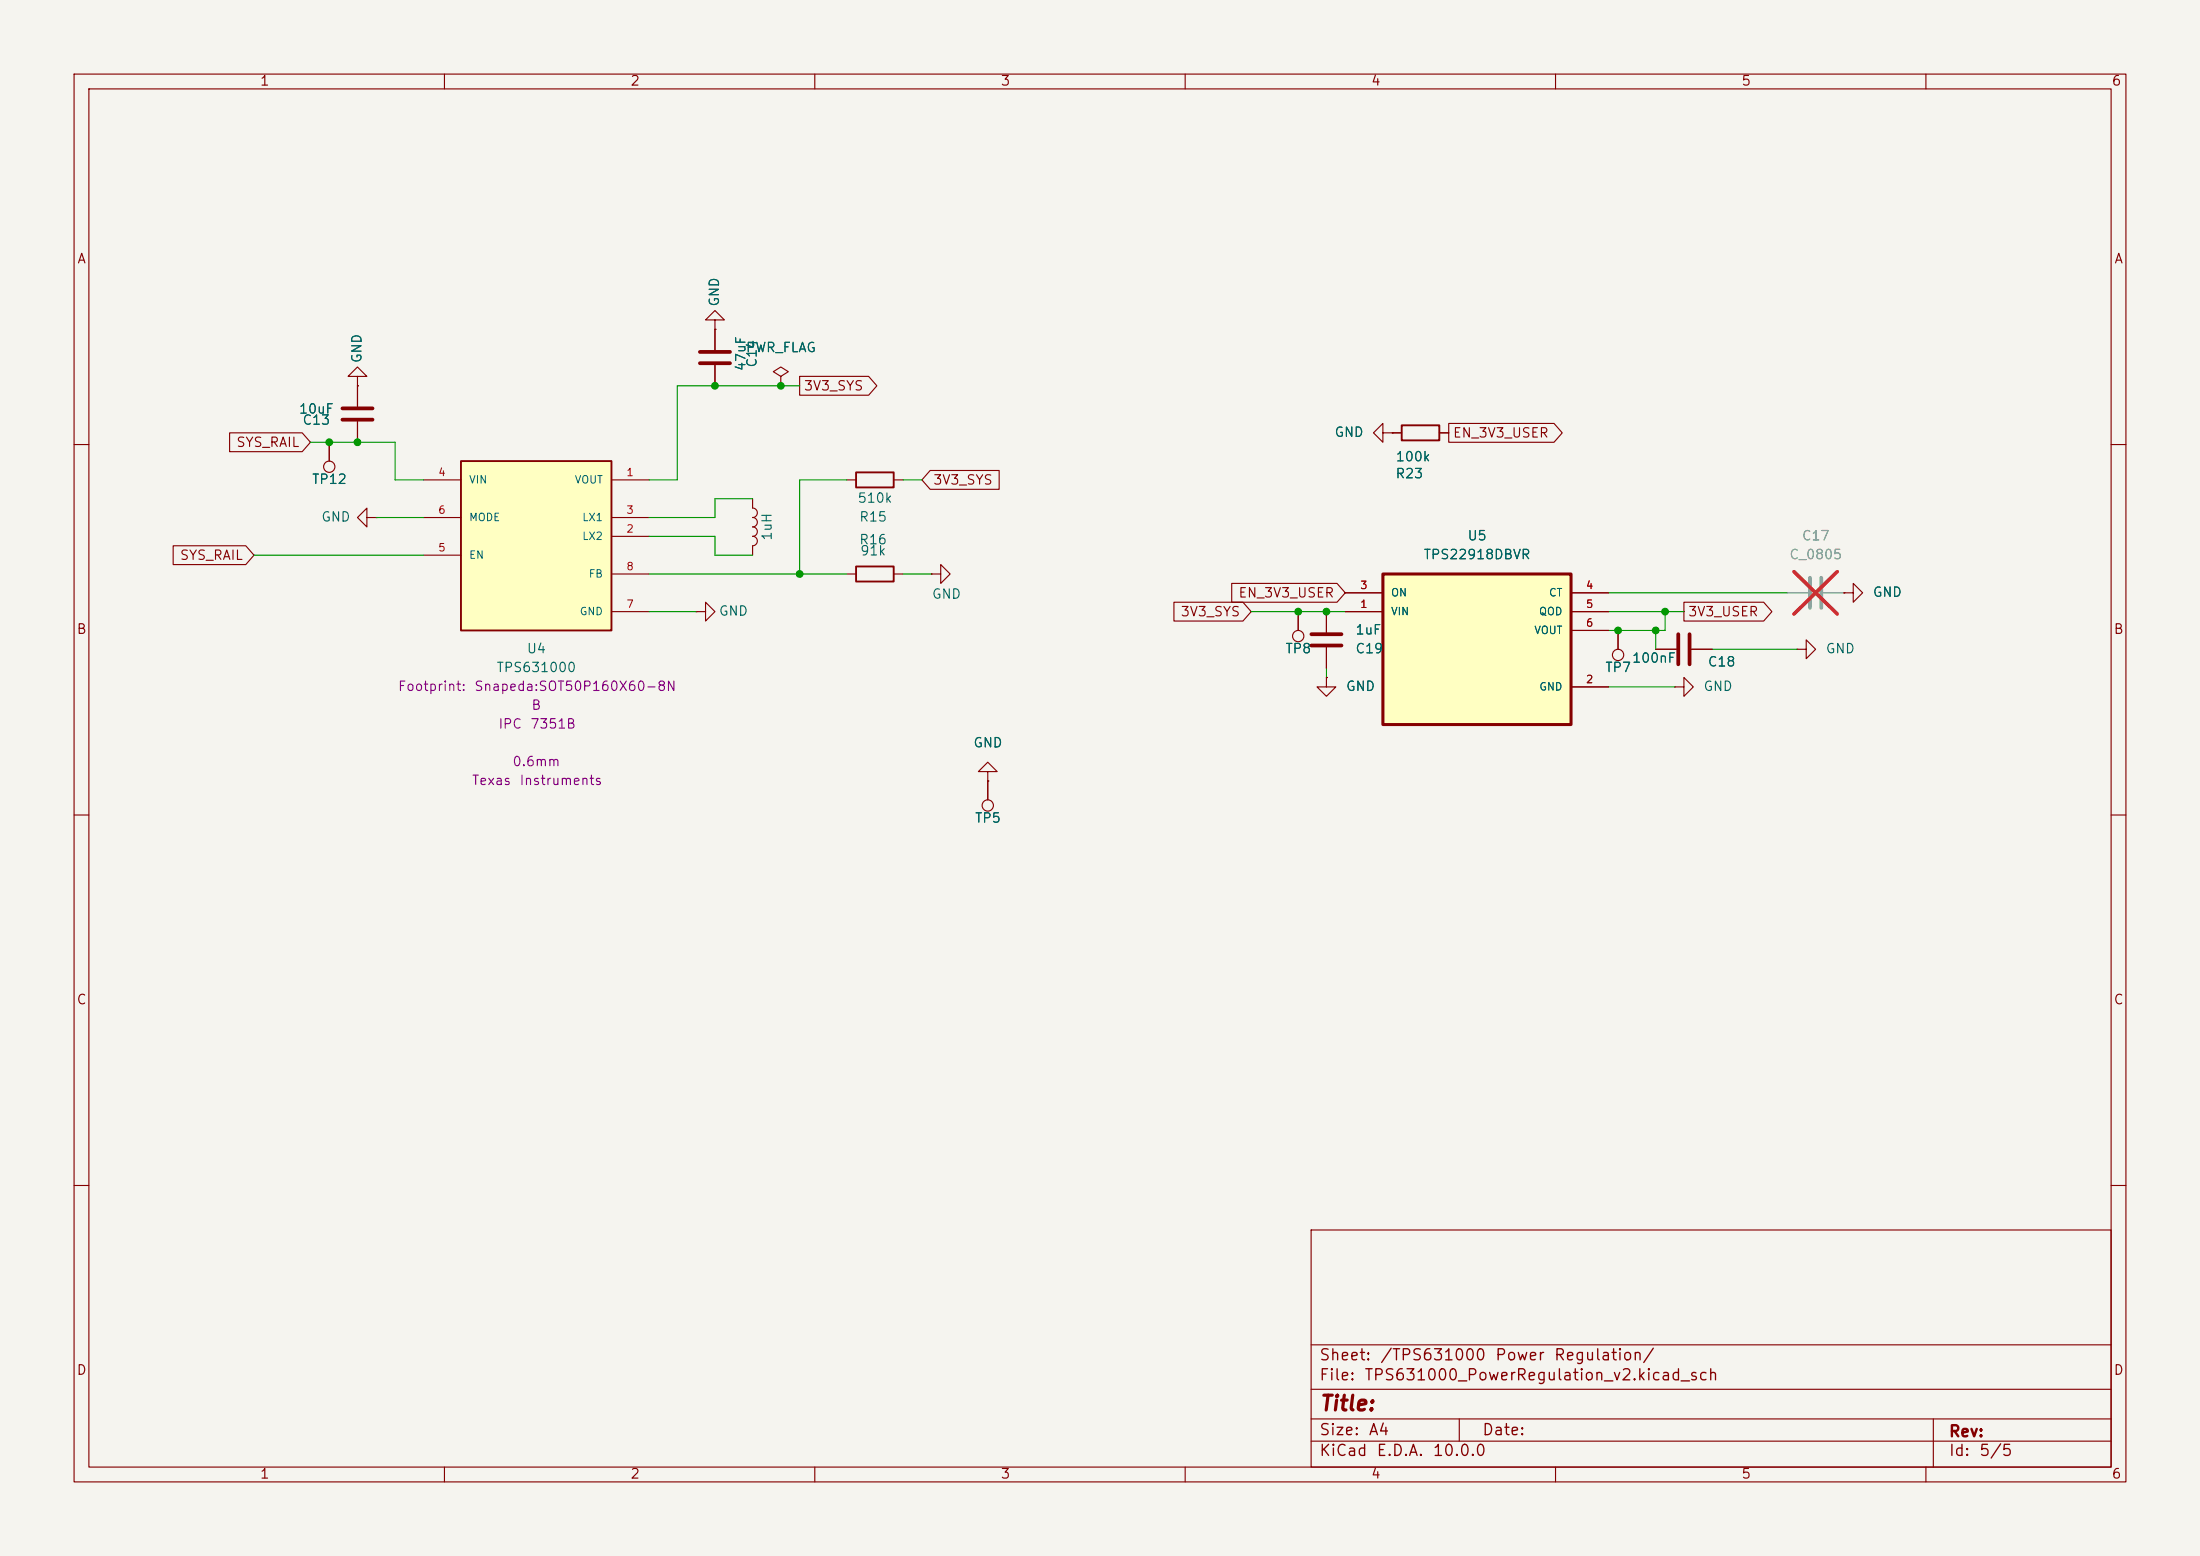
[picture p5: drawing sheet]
<svg xmlns="http://www.w3.org/2000/svg" width="297mm" height="210mm" viewBox="0 0 297 210" stroke-linecap="round" stroke-linejoin="round" font-family="sans-serif">
<path d="M0 0h297v210h-297z" fill="#f5f4ef" stroke="#f5f4ef" stroke-width=".14"/>
<g fill="none" stroke="#840000" stroke-width=".15">
<path d="M10 10h277v190h-277zM12 12h273v186h-273zM60 10v2M110 10v2M160 10v2M210 10v2M260 10v2M44.4 59.7v2.5M48.3 50.8h-1.3l1.3-1.3 1.2 1.3h-1.2v1.3M48.3 52.1h.1M48.3 52.1v2.8M48.3 56.9v2.8"/>
<path d="M10 60h2M49.5 69.9v-1.3l-1.2 1.3 1.2 1.2v-1.2h1.3M50.8 69.9h.1M114.3 77.5h1.3M114.3 64.8h1.3M120.6 77.5h1.3M120.6 64.8h1.3M125.7 77.5h1.3v-1.3l1.3 1.3-1.3 1.2v-1.2M125.7 77.5h.1M285 60h2M94 82.6h1.2v-1.3l1.3 1.3-1.3 1.2v-1.2M94 82.6h.1"/>
<path d="M218.4 85.1v2.5M223.5 87.6h2.8M226.1 92.7h1.2v-1.3l1.3 1.3-1.3 1.3v-1.3M226.1 92.7h.1M228.3 87.6h2.8M242.6 87.6h1.2v1.3l1.3-1.3-1.3-1.2v1.2M242.6 87.6h.1M248.9 80h1.3v-1.3l1.3 1.3-1.3 1.3v-1.3M248.9 80h.1M10 110h2M133.3 104.1h1.3l-1.3-1.2-1.2 1.2h1.2v1.3M133.3 105.4h.1"/>
<path d="M133.3 105.4v2.6M285 110h2M10 160h2M177 166h108v32h-108zM285 160h2M60 198v2M110 198v2M160 198v2M177 194.5h108M177 191.5h108M177 187.5h108M177 181.5h108"/>
<path d="M197 191.5v3M210 198v2M260 198v2M261 191.5v6.5"/>
<circle cx="44.4" cy="63" r=".76"/>
<circle cx="218.4" cy="88.4" r=".76"/>
<circle cx="133.3" cy="108.7" r=".76"/>
</g>
<path d="M115.6 76.5h5v2h-5zM115.6 63.8h5v2h-5z" fill="none" stroke="#840000" stroke-width=".25"/>
<path d="M46.2 56.6h4.1M46.2 55.1h4.1M226.6 85.6v4.1M228.1 85.6v4.1" fill="none" stroke="#840000" stroke-width=".51"/>
<path d="M244.3 78v4M245.9 78v4" fill="none" stroke="#9c9b98" stroke-width=".51"/>
<path d="M241.3 80h2.8M246.1 80h2.8" fill="none" stroke="#9c9b98" stroke-width=".15"/>
<path d="M242.2 77.2l5.8 5.7M248 77.2l-5.8 5.7" fill="none" stroke="#e12e31" stroke-width=".46"/>
<path d="M186.7 77.5h25.4v20.3h-25.4z" fill="#ffffc2"/>
<path d="M186.7 77.5h25.4v20.3h-25.4z" fill="none" stroke="#840000" stroke-width=".41"/>
<g fill="none" stroke="#840000" stroke-width=".15">
<path d="M96.5 43.2h1.3l-1.3-1.3-1.3 1.3h1.3v1.3M96.5 44.5h.1M186.7 58.4v-1.2l-1.3 1.2 1.3 1.3v-1.3h1.3M188 58.4h.1M188 58.4h1.2M194.3 58.4h1.3M175.3 82.6v2.5M179.1 91.4v1.3h-1.3l1.3 1.3 1.2-1.3h-1.2M179.1 91.4h.1M179.1 82.6v2.7M179.1 87.4v2.8M181.6 82.6h5.1"/>
<path d="M181.6 80h5.1M212.1 82.6h5.1M212.1 92.7h5.1M212.1 80h5.1M212.1 85.1h5.1"/>
<circle cx="175.3" cy="85.9" r=".76"/>
</g>
<path d="M189.2 57.4h5.1v2h-5.1z" fill="none" stroke="#840000" stroke-width=".25"/>
<path d="M177 85.6h4.1M177 87.1h4.1" fill="none" stroke="#840000" stroke-width=".51"/>
<path d="M62.2 62.2h20.3v22.9h-20.3z" fill="#ffffc2"/>
<path d="M62.2 62.2h20.3v22.9h-20.3z" fill="none" stroke="#840000" stroke-width=".25"/>
<g fill="none" stroke="#840000" stroke-width=".15">
<path d="M31 58.4h9.8l1.1 1.3-1.1 1.3h-9.8zM44.4 59.7v2.5M48.3 52.1h.1M48.3 52.1v2.8M48.3 56.9v2.8M96.5 44.5h.1M96.5 44.5v2.7M96.5 49.3v2.8M105.4 50.8l1-.6-1-.7-1 .7 1 .6v1.3M105.4 52.1h.1M107.9 50.8h9.4l1.1 1.3-1.1 1.2h-9.4zM188 58.4h.1"/>
<path d="M188 58.4h1.2M194.3 58.4h1.3M195.6 57.1h14.2l1.1 1.3-1.1 1.3h-14.2zM23.4 73.7h9.8l1.1 1.2-1.1 1.3h-9.8zM57.1 64.8h5.1M57.1 69.9h5.1M57.1 74.9h5.1M82.5 64.8h5.1M82.5 72.4h5.1M82.5 69.9h5.1M82.5 77.5h5.1M101.6 69.8a.64 .64 0 0 1 .6 .7 .64 .64 0 0 1-.6 .6 .64 .64 0 0 1 .6 .6 .64 .64 0 0 1-.6 .7 .64 .64 0 0 1 .6 .6 .64 .64 0 0 1-.6 .7v1.2"/>
<path d="M101.6 67.3v1.3a.64 .64 0 0 1 .6 .6 .64 .64 0 0 1-.6 .7M125.6 63.5h9.3v2.5h-9.3l-1.1-1.2zM166.3 78.7h14.2l1.1 1.3-1.1 1.3h-14.2zM82.5 82.6h5.1M158.5 81.3h9.3l1.1 1.3-1.1 1.2h-9.3zM175.3 82.6v2.5M179.1 91.4h.1M179.1 82.6v2.7M179.1 87.4v2.8M181.6 82.6h5.1M181.6 80h5.1M212.1 82.6h5.1"/>
<path d="M212.1 92.7h5.1M212.1 80h5.1M212.1 85.1h5.1M218.4 85.1v2.5M223.5 87.6h2.8M227.3 81.3h10.8l1.1 1.3-1.1 1.2h-10.8zM228.3 87.6h2.8M248.9 80h.1M133.3 105.4h.1M133.3 105.4v2.6"/>
</g>
<path d="M94.5 49h4.1M94.5 47.5h4.1" fill="none" stroke="#840000" stroke-width=".51"/>
<g fill="none" stroke="#009600" stroke-width=".15">
<path d="M41.9 59.7h11.4v5.1h3.8M107.9 52.1h-16.5v12.7h-3.8M34.3 74.9h22.8M50.8 69.9h6.3M87.6 72.4h8.9v2.5h5.1M87.6 77.5h26.7M101.6 67.3h-5.1v2.6h-8.9M114.3 64.8h-6.4v12.7M121.9 64.8h2.6M121.9 77.5h3.8M87.6 82.6h6.4M168.9 82.6h12.7"/>
<path d="M179.1 90.2v1.2M217.2 82.6h10.1M217.2 80h24.1M217.2 92.7h8.9M223.5 85.1v2.5M224.8 82.6v2.5h-7.6M231.1 87.6h11.5"/>
</g>
<path d="M241.3 80h2.8M246.1 80h2.8" fill="none" stroke="#9c9b98" stroke-width=".15"/>
<path d="M242.2 77.2l5.8 5.7M248 77.2l-5.8 5.7" fill="none" stroke="#e12e31" stroke-width=".46"/>
<g fill="#009600" stroke="#009600" stroke-width=".14">
<circle cx="105.4" cy="52.1" r=".46"/>
<circle cx="96.5" cy="52.1" r=".46"/>
<circle cx="107.9" cy="77.5" r=".46"/>
<circle cx="44.4" cy="59.7" r=".46"/>
<circle cx="48.3" cy="59.7" r=".46"/>
<circle cx="175.3" cy="82.6" r=".46"/>
<circle cx="223.5" cy="85.1" r=".46"/>
<circle cx="224.8" cy="82.6" r=".46"/>
<circle cx="218.4" cy="85.1" r=".46"/>
<circle cx="179.1" cy="82.6" r=".46"/>
</g>
<text font-size="2" fill="#840000" x="178" y="190.9">Title:</text>
<g font-size="1.5" fill="#840000">
<text x="178" y="184">Sheet:</text>
<text x="186.2" y="184">/TPS631000</text>
<text x="201.7" y="184">Power</text>
<text x="209.7" y="184">Regulation/</text>
<text x="178" y="186.7">File:</text>
<text x="184.1" y="186.7">TPS631000_PowerRegulation_v2.kicad_sch</text>
<text x="178" y="196.9">KiCad</text>
<text x="178" y="194.1">Size:</text>
<text x="184.7" y="194.1">A4</text>
<text x="185.7" y="196.9">E.D.A.</text>
<text x="193.3" y="196.9">10.0.0</text>
<text x="200" y="194.1">Date:</text>
<text x="263" y="194.3">Rev:</text>
<text x="263" y="196.9">Id:</text>
<text x="267.1" y="196.9">5/5</text>
</g>
<g font-size="1.3" fill="#840000">
<text x="35" y="11.9">1</text>
<text x="85" y="11.9">2</text>
<text x="135" y="11.9">3</text>
<text x="185" y="11.9">4</text>
<text x="235" y="11.9">5</text>
<text x="285" y="11.9">6</text>
<text x="10.3" y="35.9">A</text>
<text x="285.3" y="35.9">A</text>
<text x="108.4" y="53">3V3_SYS</text>
<text x="196.1" y="59.4">EN_3V3_USER</text>
<text x="31.8" y="60.6">SYS_RAIL</text>
<text x="125.9" y="65.7">3V3_SYS</text>
<text x="24.2" y="75.9">SYS_RAIL</text>
<text x="159.3" y="83.5">3V3_SYS</text>
<text x="167.1" y="81">EN_3V3_USER</text>
<text x="227.8" y="83.5">3V3_USER</text>
<text x="10.3" y="85.9">B</text>
<text x="285.3" y="85.9">B</text>
<text x="10.3" y="135.9">C</text>
<text x="285.3" y="135.9">C</text>
<text x="10.3" y="185.9">D</text>
<text x="285.3" y="185.9">D</text>
<text x="35" y="199.9">1</text>
<text x="85" y="199.9">2</text>
<text x="135" y="199.9">3</text>
<text x="185" y="199.9">4</text>
<text x="235" y="199.9">5</text>
<text x="285" y="199.9">6</text>
</g>
<g font-size="1.3" fill="#006464">
<text x="97.4" y="41.5" transform="rotate(-90 97.4 41.5)">GND</text>
<text x="100.6" y="47.9">PWR_FLAG</text>
<text x="49.1" y="49.1" transform="rotate(-90 49.1 49.1)">GND</text>
<text x="101" y="50.2" transform="rotate(-90 101 50.2)">47uF</text>
<text x="102.5" y="49.7" transform="rotate(-90 102.5 49.7)">C14</text>
<text x="40.3" y="56.1">10uF</text>
<text x="40.7" y="57.6">C13</text>
<text x="180.1" y="59.3">GND</text>
<text x="42" y="65.6">TP12</text>
<text x="188.3" y="64.9">R23</text>
<text x="188.3" y="62.6">100k</text>
<text x="43.3" y="70.7">GND</text>
<text x="115.7" y="68.2">510k</text>
<text x="115.9" y="70.7">R15</text>
<text x="104.5" y="73.1" transform="rotate(-90 104.5 73.1)">1uH</text>
<text x="115.9" y="73.8">R16</text>
<text x="116" y="75.3">91k</text>
<text x="192.1" y="75.8">TPS22918DBVR</text>
<text x="198" y="73.3">U5</text>
<text x="97" y="83.4">GND</text>
<text x="125.7" y="81.1">GND</text>
<text x="252.7" y="80.9">GND</text>
<text x="71" y="88.5">U4</text>
<text x="173.4" y="88.5">TP8</text>
<text x="182.9" y="86">1uF</text>
<text x="182.9" y="88.5">C19</text>
<text x="220.2" y="89.8">100nF</text>
<text x="246.4" y="88.5">GND</text>
<text x="66.9" y="91">TPS631000</text>
<text x="181.6" y="93.6">GND</text>
<text x="216.6" y="91">TP7</text>
<text x="229.9" y="93.6">GND</text>
<text x="230.5" y="90.3">C18</text>
<text x="131.3" y="101.2">GND</text>
<text x="131.5" y="111.4">TP5</text>
</g>
<g font-size="1.3" fill="#939391">
<text x="241.5" y="75.8">C_0805</text>
<text x="243.2" y="73.3">C17</text>
</g>
<g font-size="1.3" fill="#840084">
<text x="53.6" y="93.6">Footprint:</text>
<text x="63.9" y="93.6">Snapeda:SOT50P160X60-8N</text>
<text x="67.2" y="98.7">IPC</text>
<text x="71.5" y="98.7">7351B</text>
<text x="71.7" y="96.1">B</text>
<text x="63.6" y="106.3">Texas</text>
<text x="69.1" y="103.7">0.6mm</text>
<text x="70" y="106.3">Instruments</text>
</g>
<g font-size="1" fill="#a90000">
<text x="59.1" y="64.5">4</text>
<text x="84.5" y="64.5">1</text>
<text x="59.1" y="69.6">6</text>
<text x="84.5" y="69.6">3</text>
<text x="59.1" y="74.7">5</text>
<text x="84.5" y="72.1">2</text>
<text x="84.5" y="77.2">8</text>
<text x="84.5" y="82.3">7</text>
<text x="183.5" y="82.3">1</text>
<text x="183.5" y="79.8">3</text>
<text x="214" y="79.8">4</text>
<text x="214" y="82.3">5</text>
<text x="214" y="84.8">6</text>
<text x="214" y="92.5">2</text>
</g>
<g font-size="1" fill="#006464">
<text x="63.2" y="65.5">VIN</text>
<text x="77.5" y="65.5">VOUT</text>
<text x="63.2" y="70.6">MODE</text>
<text x="78.5" y="70.6">LX1</text>
<text x="63.2" y="75.7">EN</text>
<text x="78.5" y="73.1">LX2</text>
<text x="78.2" y="83.3">GND</text>
<text x="79.4" y="78.2">FB</text>
<text x="187.7" y="83.3">VIN</text>
<text x="187.7" y="80.7">ON</text>
<text x="207.7" y="83.3">QOD</text>
<text x="209" y="80.7">CT</text>
<text x="207" y="85.8">VOUT</text>
<text x="207.7" y="93.4">GND</text>
</g>
</svg>
